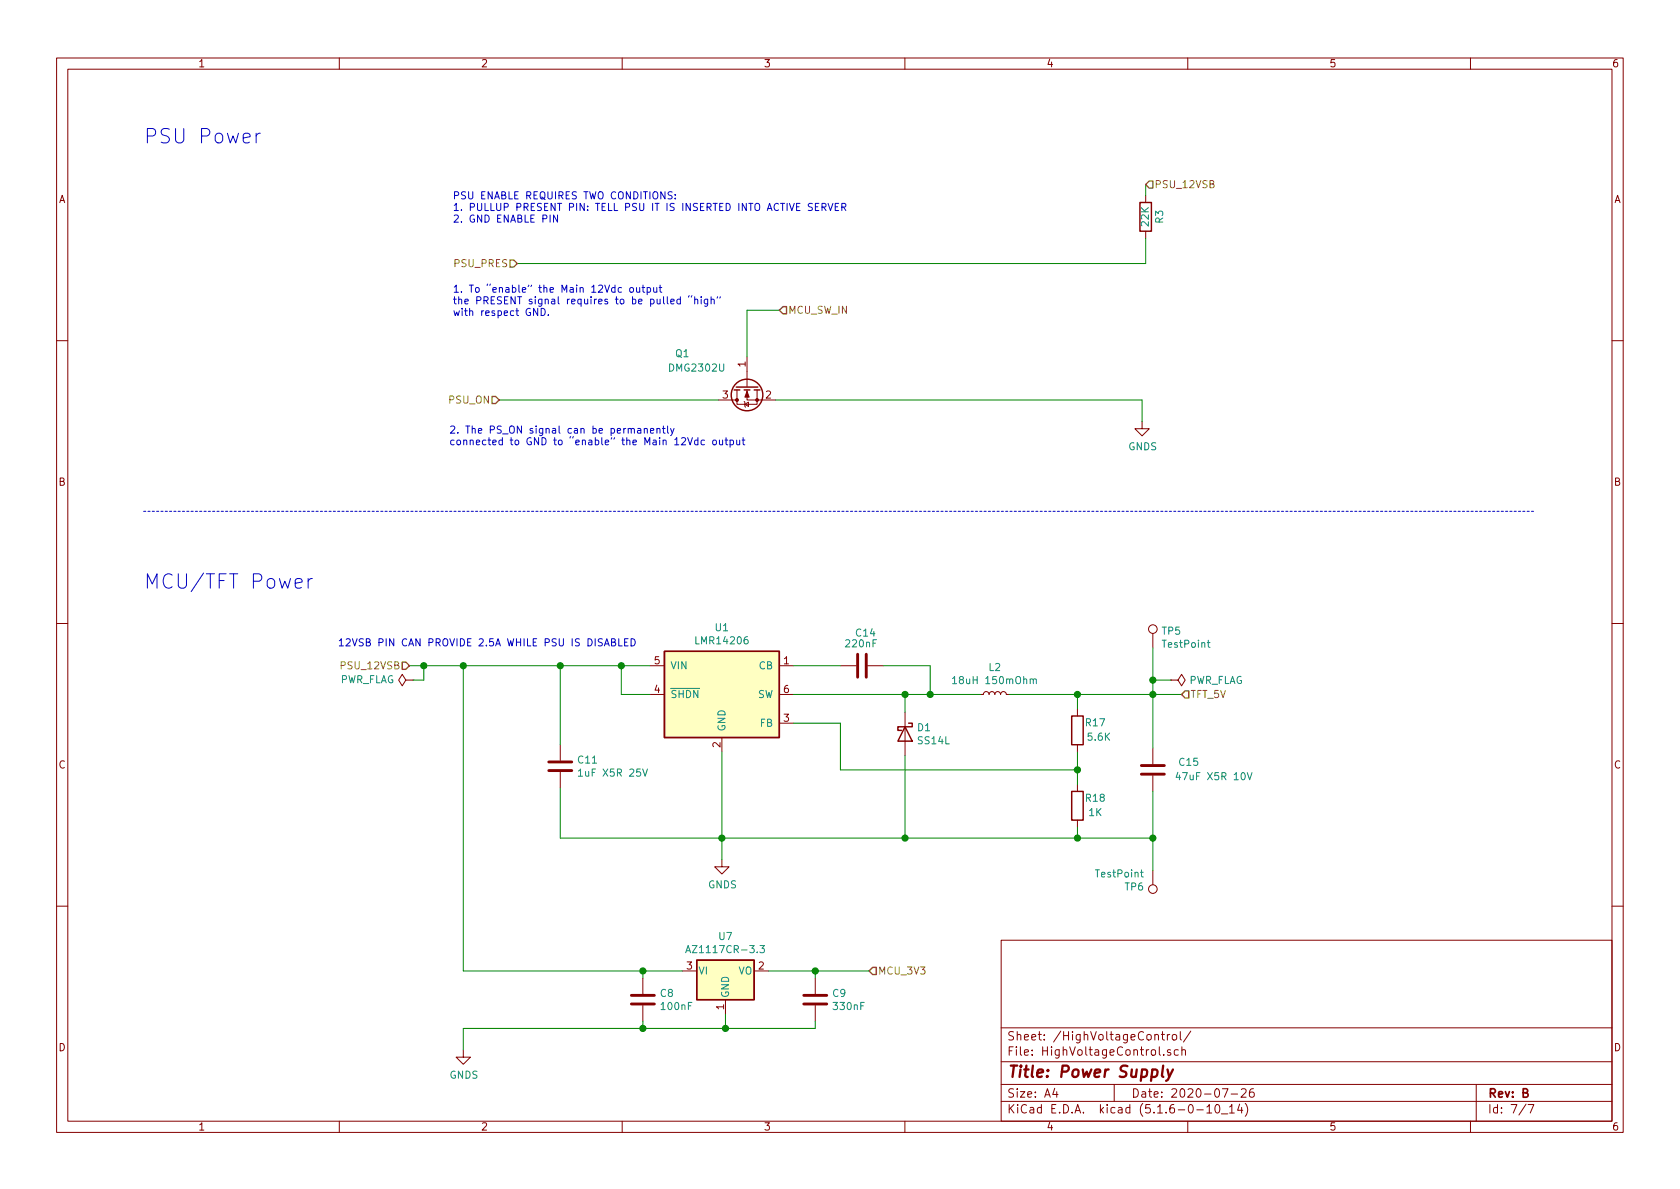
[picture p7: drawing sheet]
EESchema Schematic File Version 4
EELAYER 30 0
EELAYER END
$Descr A4 11693 8268
encoding utf-8
Sheet 7 7
Title "Power Supply"
Date "2020-07-26"
Rev "B"
Comp ""
Comment1 ""
Comment2 ""
Comment3 ""
Comment4 ""
$EndDescr
Text HLabel 3475 2775 0    50   Input ~ 0
PSU_ON
Text HLabel 3600 1825 0    50   Input ~ 0
PSU_PRES
Text HLabel 6050 6750 2    50   Input ~ 0
MCU_3V3
Wire Wire Line
	3475 2775 5000 2775
Wire Wire Line
	5400 2775 7950 2775
Wire Wire Line
	4525 4625 4325 4625
Wire Wire Line
	5025 5225 5025 5825
$Comp
L power:GNDS #PWR05
U 1 1
P 5025 5975
F 0 "#PWR05" H 5025 5725 50  0001 C CNN
F 1 "GNDS" H 5030 5802 50  0000 C CNN
F 2 "" H 5025 5975 50  0001 C CNN
F 3 "" H 5025 5975 50  0001 C CNN
	1    5025 5975
	1    0    0    -1  
$EndComp
Wire Wire Line
	7025 4825 7500 4825
$Comp
L Device:R R3
U 1 1
P 7975 1500
F 0 "R3" V 7875 1500 50  0000 C CNN
F 1 "22K" V 7975 1500 50  0000 C CNN
F 2 "Resistor_SMD:R_0805_2012Metric_Pad1.15x1.40mm_HandSolder" V 7905 1500 50  0001 C CNN
F 3 "~" H 7975 1500 50  0001 C CNN
	1    7975 1500
	-1   0    0    1   
$EndComp
Wire Wire Line
	7975 1350 7975 1275
Text HLabel 7975 1275 2    50   Input ~ 0
PSU_12VSB
Wire Wire Line
	7975 1650 7975 1825
Wire Wire Line
	3600 1825 7975 1825
Text Notes 3150 2200 0    50   ~ 0
1. To “enable” the Main 12Vdc output \nthe PRESENT signal requires to be pulled “high”\nwith respect GND.
Wire Wire Line
	7950 2775 7950 2925
$Comp
L power:GNDS #PWR0101
U 1 1
P 7950 2925
F 0 "#PWR0101" H 7950 2675 50  0001 C CNN
F 1 "GNDS" H 7955 2752 50  0000 C CNN
F 2 "" H 7950 2925 50  0001 C CNN
F 3 "" H 7950 2925 50  0001 C CNN
	1    7950 2925
	1    0    0    -1  
$EndComp
Text Notes 3125 3100 0    50   ~ 0
2. The PS_ON signal can be permanently \nconnected to GND to “enable” the Main 12Vdc output
Text HLabel 2850 4625 0    50   Input ~ 0
PSU_12VSB
Text Notes 3150 1550 0    50   ~ 0
PSU ENABLE REQUIRES TWO CONDITIONS:\n1. PULLUP PRESENT PIN: TELL PSU IT IS INSERTED INTO ACTIVE SERVER\n2. GND ENABLE PIN
Text Notes 2350 4500 0    50   ~ 0
12VSB PIN CAN PROVIDE 2.5A WHILE PSU IS DISABLED
$Comp
L power:PWR_FLAG #FLG?
U 1 1
P 2875 4725
AR Path="/5EFF0F4B/5EFFE480" Ref="#FLG?"  Part="1" 
AR Path="/5F02F4C5/5EFFE480" Ref="#FLG0103"  Part="1" 
F 0 "#FLG0103" H 2875 4800 50  0001 C CNN
F 1 "PWR_FLAG" V 2875 4853 50  0000 L CNN
F 2 "" H 2875 4725 50  0001 C CNN
F 3 "~" H 2875 4725 50  0001 C CNN
	1    2875 4725
	0    -1   -1   0   
$EndComp
Wire Wire Line
	2875 4725 2950 4725
Wire Wire Line
	2950 4725 2950 4625
Connection ~ 2950 4625
Wire Wire Line
	2950 4625 2850 4625
$Comp
L Transistor_FET:DMG2302U Q1
U 1 1
P 5200 2675
F 0 "Q1" V 4975 3125 50  0000 C CNN
F 1 "DMG2302U" V 5075 3025 50  0000 C CNN
F 2 "Package_TO_SOT_SMD:SOT-23" H 5400 2600 50  0001 L CIN
F 3 "http://www.diodes.com/assets/Datasheets/DMG2302U.pdf" H 5200 2675 50  0001 L CNN
	1    5200 2675
	0    -1   1    0   
$EndComp
Text HLabel 5425 2150 2    50   Input ~ 0
MCU_SW_IN
$Comp
L Regulator_Linear:AZ1117-3.3 U7
U 1 1
P 5050 6750
F 0 "U7" H 5050 6992 50  0000 C CNN
F 1 "AZ1117CR-3.3" H 5050 6901 50  0000 C CNN
F 2 "Package_TO_SOT_SMD:SOT-89-3_Handsoldering" H 5050 7000 50  0001 C CIN
F 3 "https://www.diodes.com/assets/Datasheets/AZ1117C.pdf" H 5050 6750 50  0001 C CNN
	1    5050 6750
	1    0    0    -1  
$EndComp
Text HLabel 8225 4825 2    50   Input ~ 0
TFT_5V
Wire Wire Line
	4750 6750 4475 6750
Wire Wire Line
	5350 6750 5675 6750
Wire Wire Line
	5050 7050 5050 7150
Wire Wire Line
	5050 7150 4475 7150
$Comp
L Device:C C8
U 1 1
P 4475 6950
F 0 "C8" H 4590 6996 50  0000 L CNN
F 1 "100nF" H 4590 6905 50  0000 L CNN
F 2 "Capacitor_SMD:C_0805_2012Metric_Pad1.15x1.40mm_HandSolder" H 4513 6800 50  0001 C CNN
F 3 "~" H 4475 6950 50  0001 C CNN
	1    4475 6950
	1    0    0    -1  
$EndComp
Wire Wire Line
	4475 6800 4475 6750
Connection ~ 4475 6750
Wire Wire Line
	4475 7100 4475 7150
Connection ~ 4475 7150
Wire Wire Line
	4475 7150 3225 7150
$Comp
L Device:C C9
U 1 1
P 5675 6950
F 0 "C9" H 5790 6996 50  0000 L CNN
F 1 "330nF" H 5790 6905 50  0000 L CNN
F 2 "Capacitor_SMD:C_0805_2012Metric_Pad1.15x1.40mm_HandSolder" H 5713 6800 50  0001 C CNN
F 3 "~" H 5675 6950 50  0001 C CNN
	1    5675 6950
	1    0    0    -1  
$EndComp
Wire Wire Line
	5675 6800 5675 6750
Wire Wire Line
	5675 7100 5675 7150
Wire Wire Line
	5675 7150 5050 7150
Connection ~ 5050 7150
Connection ~ 5675 6750
Wire Wire Line
	5675 6750 6050 6750
Wire Wire Line
	3225 4625 3225 6750
Wire Wire Line
	3225 6750 4475 6750
Connection ~ 3225 4625
Wire Wire Line
	3225 4625 2950 4625
Wire Wire Line
	3225 7150 3225 7300
$Comp
L power:GNDS #PWR014
U 1 1
P 3225 7300
F 0 "#PWR014" H 3225 7050 50  0001 C CNN
F 1 "GNDS" H 3230 7127 50  0000 C CNN
F 2 "" H 3225 7300 50  0001 C CNN
F 3 "" H 3225 7300 50  0001 C CNN
	1    3225 7300
	1    0    0    -1  
$EndComp
$Comp
L Regulator_Switching:LMR14206 U1
U 1 1
P 5025 4825
F 0 "U1" H 5025 5292 50  0000 C CNN
F 1 "LMR14206" H 5025 5201 50  0000 C CNN
F 2 "Package_TO_SOT_SMD:SOT-23-6" H 5025 4325 50  0001 C CIN
F 3 "http://www.ti.com/lit/ds/symlink/lmr14206.pdf" H 4625 5275 50  0001 C CNN
	1    5025 4825
	1    0    0    -1  
$EndComp
$Comp
L Device:C C11
U 1 1
P 3900 5325
F 0 "C11" H 4015 5371 50  0000 L CNN
F 1 "1uF X5R 25V" H 4015 5280 50  0000 L CNN
F 2 "Capacitor_SMD:C_0805_2012Metric_Pad1.15x1.40mm_HandSolder" H 3938 5175 50  0001 C CNN
F 3 "~" H 3900 5325 50  0001 C CNN
	1    3900 5325
	1    0    0    -1  
$EndComp
Wire Wire Line
	4525 4825 4325 4825
Wire Wire Line
	4325 4825 4325 4625
Connection ~ 4325 4625
Wire Wire Line
	4325 4625 3900 4625
Wire Wire Line
	3900 5175 3900 4625
Connection ~ 3900 4625
Wire Wire Line
	3900 4625 3225 4625
Wire Wire Line
	3900 5475 3900 5825
Wire Wire Line
	3900 5825 5025 5825
Connection ~ 5025 5825
$Comp
L Device:C C14
U 1 1
P 6000 4625
F 0 "C14" V 6225 4575 50  0000 L CNN
F 1 "220nF" V 6150 4500 50  0000 L CNN
F 2 "Capacitor_SMD:C_0805_2012Metric_Pad1.15x1.40mm_HandSolder" H 6038 4475 50  0001 C CNN
F 3 "~" H 6000 4625 50  0001 C CNN
	1    6000 4625
	0    1    -1   0   
$EndComp
Wire Wire Line
	5525 4625 5850 4625
Wire Wire Line
	5525 4825 6300 4825
$Comp
L Device:L_Small L2
U 1 1
P 6925 4825
F 0 "L2" V 7110 4825 50  0000 C CNN
F 1 "18uH 150mOhm" V 7019 4825 50  0000 C CNN
F 2 "Inductor_SMD:L_Bourns-SRN8040_8x8.15mm" H 6925 4825 50  0001 C CNN
F 3 "~" H 6925 4825 50  0001 C CNN
	1    6925 4825
	0    -1   -1   0   
$EndComp
Wire Wire Line
	6150 4625 6475 4625
Wire Wire Line
	6475 4625 6475 4825
Connection ~ 6475 4825
Wire Wire Line
	6475 4825 6825 4825
$Comp
L Device:R R17
U 1 1
P 7500 5075
F 0 "R17" H 7375 5025 50  0000 C CNN
F 1 "5.6K" H 7350 5125 50  0000 C CNN
F 2 "Resistor_SMD:R_0805_2012Metric_Pad1.15x1.40mm_HandSolder" V 7430 5075 50  0001 C CNN
F 3 "~" H 7500 5075 50  0001 C CNN
	1    7500 5075
	-1   0    0    1   
$EndComp
Wire Wire Line
	7500 4925 7500 4825
Connection ~ 7500 4825
Wire Wire Line
	7500 4825 8025 4825
$Comp
L Device:R R18
U 1 1
P 7500 5600
F 0 "R18" H 7375 5550 50  0000 C CNN
F 1 "1K" H 7375 5650 50  0000 C CNN
F 2 "Resistor_SMD:R_0805_2012Metric_Pad1.15x1.40mm_HandSolder" V 7430 5600 50  0001 C CNN
F 3 "~" H 7500 5600 50  0001 C CNN
	1    7500 5600
	-1   0    0    1   
$EndComp
Wire Wire Line
	7500 5450 7500 5350
Wire Wire Line
	7500 5350 5850 5350
Wire Wire Line
	5850 5350 5850 5025
Wire Wire Line
	5850 5025 5525 5025
Connection ~ 7500 5350
Wire Wire Line
	7500 5350 7500 5225
Wire Wire Line
	7500 5750 7500 5825
Wire Wire Line
	5025 5825 6300 5825
Wire Wire Line
	5025 5825 5025 5975
$Comp
L Device:D_Schottky D1
U 1 1
P 6300 5100
F 0 "D1" V 6254 5180 50  0000 L CNN
F 1 "SS14L" V 6345 5180 50  0000 L CNN
F 2 "Diode_SMD:D_SOD-123F" H 6300 5100 50  0001 C CNN
F 3 "https://www.onsemi.com/pub/Collateral/SS14FL-D.PDF" H 6300 5100 50  0001 C CNN
	1    6300 5100
	0    1    1    0   
$EndComp
Wire Wire Line
	6300 4950 6300 4825
Connection ~ 6300 4825
Wire Wire Line
	6300 4825 6475 4825
Wire Wire Line
	6300 5250 6300 5825
Connection ~ 6300 5825
Wire Wire Line
	6300 5825 7500 5825
$Comp
L Device:C C15
U 1 1
P 8025 5350
F 0 "C15" H 8200 5300 50  0000 L CNN
F 1 "47uF X5R 10V" H 8175 5400 50  0000 L CNN
F 2 "Capacitor_SMD:C_0805_2012Metric_Pad1.15x1.40mm_HandSolder" H 8063 5200 50  0001 C CNN
F 3 "~" H 8025 5350 50  0001 C CNN
	1    8025 5350
	1    0    0    1   
$EndComp
Wire Wire Line
	8025 5200 8025 4825
Connection ~ 8025 4825
Wire Wire Line
	8025 4825 8225 4825
Wire Wire Line
	8025 5500 8025 5825
Wire Wire Line
	8025 5825 7500 5825
Connection ~ 7500 5825
$Comp
L power:PWR_FLAG #FLG?
U 1 1
P 8150 4725
AR Path="/5EFF0F4B/5F5D7AE1" Ref="#FLG?"  Part="1" 
AR Path="/5F02F4C5/5F5D7AE1" Ref="#FLG0105"  Part="1" 
F 0 "#FLG0105" H 8150 4800 50  0001 C CNN
F 1 "PWR_FLAG" V 8150 4853 50  0000 L CNN
F 2 "" H 8150 4725 50  0001 C CNN
F 3 "~" H 8150 4725 50  0001 C CNN
	1    8150 4725
	0    1    1    0   
$EndComp
Wire Wire Line
	8150 4725 8025 4725
Wire Wire Line
	8025 4725 8025 4825
$Comp
L Connector:TestPoint TP?
U 1 1
P 8025 4500
AR Path="/5F02F4E9/5F1A3F4D" Ref="TP?"  Part="1" 
AR Path="/5EFF0F4B/5F1A3F4D" Ref="TP?"  Part="1" 
AR Path="/5F02F4C5/5F1A3F4D" Ref="TP5"  Part="1" 
F 0 "TP5" H 8083 4618 50  0000 L CNN
F 1 "TestPoint" H 8083 4527 50  0000 L CNN
F 2 "TestPoint:TestPoint_Pad_1.0x1.0mm" H 8225 4500 50  0001 C CNN
F 3 "~" H 8225 4500 50  0001 C CNN
	1    8025 4500
	1    0    0    -1  
$EndComp
Wire Wire Line
	8025 4500 8025 4725
$Comp
L Connector:TestPoint TP?
U 1 1
P 8025 6050
AR Path="/5F02F4E9/5F1A53E6" Ref="TP?"  Part="1" 
AR Path="/5EFF0F4B/5F1A53E6" Ref="TP?"  Part="1" 
AR Path="/5F02F4C5/5F1A53E6" Ref="TP6"  Part="1" 
F 0 "TP6" H 8083 6168 50  0000 L CNN
F 1 "TestPoint" H 8083 6077 50  0000 L CNN
F 2 "TestPoint:TestPoint_Pad_1.0x1.0mm" H 8225 6050 50  0001 C CNN
F 3 "~" H 8225 6050 50  0001 C CNN
	1    8025 6050
	-1   0    0    1   
$EndComp
Wire Wire Line
	8025 6050 8025 5825
Connection ~ 8025 4725
Connection ~ 8025 5825
Text Notes 1000 1000 0    100  ~ 0
PSU Power
Text Notes 1000 4100 0    100  ~ 0
MCU/TFT Power
Wire Notes Line
	1000 3550 10675 3550
Wire Wire Line
	5425 2150 5200 2150
Wire Wire Line
	5200 2150 5200 2475
$EndSCHEMATC
